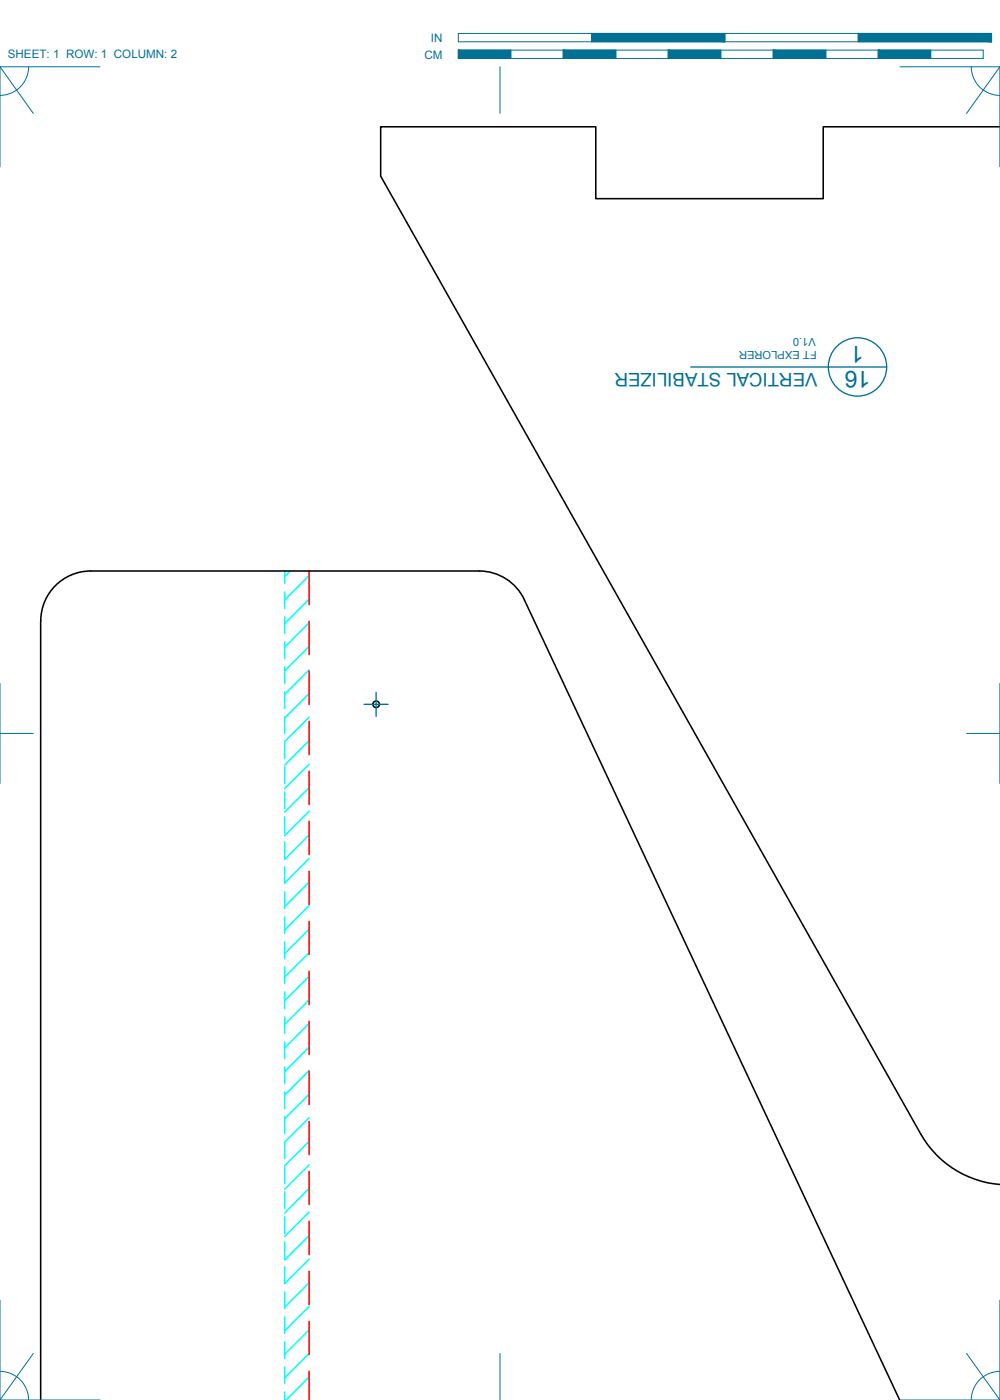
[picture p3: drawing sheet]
<svg xmlns="http://www.w3.org/2000/svg" width="190mm" height="267mm" viewBox="0 0 190 267" stroke-linecap="round" stroke-linejoin="round" font-family="sans-serif">
<g fill="none" stroke="#0ff" stroke-width=".3">
<path d="M54.2 108.8v2.4M54.2 112.8v3.1M54.2 117.5v3.2M55.3 108.8l-1.1 1M58.9 109.7l-4.7 4.6M58.9 114.2l-4.7 4.6M58.9 118.6l-4.7 4.7M54.2 122.3v3.2M54.2 127v3.2M54.2 131.8v3.2M54.2 136.6v3.1M58.9 123.1l-4.7 4.7"/>
<path d="M58.9 127.6l-4.7 4.7M58.9 132.1l-4.7 4.7M58.9 136.6l-4.7 4.7M54.2 141.3v3.2M54.2 146.1v3.2M54.2 150.9v3.1M54.2 155.6v3.2M58.9 141.1l-4.7 4.7M58.9 145.6l-4.7 4.6M58.9 150.1l-4.7 4.6M58.9 154.6l-4.7 4.6M58.9 159l-4.7 4.7"/>
<path d="M54.2 160.4v3.2M54.2 165.1v3.2M54.2 169.9v3.2M54.2 174.7v3.1M54.2 179.4v3.2M58.9 163.5l-4.7 4.7M58.9 168l-4.7 4.7M58.9 172.5l-4.7 4.7M58.9 177l-4.7 4.7M54.2 184.2v3.2M54.2 189v3.1M54.2 193.7v3.2"/>
<path d="M54.2 198.5v3.2M58.9 181.5l-4.7 4.7M58.9 186l-4.7 4.6M58.9 190.5l-4.7 4.6M58.9 195l-4.7 4.6M58.9 199.5l-4.7 4.6M54.2 203.2v3.2M54.2 208v3.2M54.2 212.8v3.1M54.2 217.5v3.2M58.9 204l-4.7 4.6M58.9 208.4l-4.7 4.7"/>
<path d="M58.9 212.9l-4.7 4.7M58.9 217.4l-4.7 4.7M54.2 222.3v3.2M54.2 227.1v3.1M54.2 231.8v3.2M54.2 236.6v3.2M58.9 221.9l-4.7 4.7M58.9 226.4l-4.7 4.7M58.9 230.9l-4.7 4.7M58.9 235.4l-4.7 4.7M58.9 239.9l-4.7 4.6M54.2 241.3v3.2"/>
<path d="M54.2 246.1v3.2M54.2 250.9v3.1M54.2 255.6v3.2M58.9 244.4l-4.7 4.6M58.9 248.9l-4.7 4.6M58.9 253.3l-4.7 4.7M58.9 257.8l-4.7 4.7M54.2 260.4v3.2M54.2 265.2v1.5M58.9 262.3l-4.4 4.4"/>
</g>
<g fill="none" stroke="#000" stroke-width=".3">
<path d="M190.5 24.2h-33.7v13.6h-43.3v-13.6h-41v9.3l102.9 182.5a19 19 0 0 0 15.1 9.6M91.3 108.8h-74a9.5 9.5 0 0 0-9.5 9.5l-.1 148.4M91.3 108.8a9.5 9.5 0 0 1 8.6 5.4M99.9 114.3l71.5 152.4"/>
<circle cx="71.7" cy="134.2" r=".62"/>
</g>
<g fill="none" stroke="#007095" stroke-width=".25">
<path d="M131.6 69.9h37.3M69.4 134.2h4.5M71.6 131.9v4.6"/>
<circle cx="163.4" cy="69.9" r="5.6"/>
</g>
<g fill="none" stroke="#f00" stroke-width=".3">
<path d="M58.9 108.8v6.4M58.9 118.3v6.4M58.9 127.9v6.3M58.9 137.4v6.3M58.9 146.9v6.4M58.9 156.4v6.4M58.9 166v6.3M58.9 175.5v6.3M58.9 185v6.4M58.9 194.5v6.4M58.9 204.1v6.3M58.9 213.6v6.3"/>
<path d="M58.9 223.1v6.4M58.9 232.6v6.4M58.9 242.2v6.3M58.9 251.7v6.3M58.9 261.2v5.5"/>
</g>
<g fill="none" stroke="#007095" stroke-width=".19">
<path d="M0 12.7l6.3 8.9M5.5 12.7a5.5 5.5 0 0 1-5.5 5.5M19 12.7h-19v19.1M87.3 6.4h101.6v1.6h-101.6zM87.3 9.5h100v1.6h-100zM95.2 12.7v8.9M97.3 9.5v1.6M107.3 9.5v1.6M112.7 6.4v1.6M117.3 9.5v1.6M127.3 9.5v1.6M137.3 9.5v1.6"/>
<path d="M138.1 6.4v1.6M147.3 9.5v1.6M157.3 9.5v1.6M163.5 6.4v1.6M167.3 9.5v1.6M171.4 12.7h19.1v19.1M177.3 9.5v1.6M185 12.7a5.5 5.5 0 0 0 5.5 5.5M190.5 12.7l-6.4 8.9M0 139.7h6.3M0 130.2v19M184.1 139.7h6.4"/>
<path d="M190.5 130.2v19M0 247.7v19h19M6.3 257.8l-6.3 8.9M95.2 257.8v8.9M184.1 257.8l6.4 8.9M190.5 247.7v19h-19.1M0 261.2a5.5 5.5 0 0 1 5.5 5.5M190.5 261.2a5.5 5.5 0 0 0-5.5 5.5"/>
</g>
<g fill="#007095" stroke="#007095" stroke-width=".19">
<path d="M163.5 6.4l25.4 1.6v-1.6zM163.5 6.4l25.4 1.6h-25.4z"/>
<path d="M112.7 6.4l25.4 1.6v-1.6zM112.7 6.4l25.4 1.6h-25.4z"/>
<path d="M167.3 9.5l10 1.6v-1.6zM167.3 9.5l10 1.6h-10z"/>
<path d="M147.3 9.5l10 1.6v-1.6zM147.3 9.5l10 1.6h-10z"/>
<path d="M127.3 9.5l10 1.6v-1.6zM127.3 9.5l10 1.6h-10z"/>
<path d="M107.3 9.5l10 1.6v-1.6zM107.3 9.5l10 1.6h-10z"/>
<path d="M87.3 9.5l10 1.6v-1.6zM87.3 9.5l10 1.6h-10z"/>
</g>
<g font-size="4.4" fill="#007095">
<text x="164.6" y="65.9" transform="rotate(-180 164.6 65.9)">1</text>
<text x="165.8" y="70.7" transform="rotate(-180 165.8 70.7)">16</text>
</g>
<text font-size="3.5" fill="#007095" x="155.7" y="71" transform="rotate(-180 155.7 71)">VERTICAL STABILIZER</text>
<g font-size="2.2" fill="#007095">
<text x="1.5" y="11.1">SHEET: 1 ROW: 1 COLUMN: 2</text>
<text x="80.8" y="11.2">CM</text>
<text x="82.1" y="8">IN</text>
</g>
<g font-size="2.1" fill="#007095">
<text x="155.4" y="64.4" transform="rotate(-180 155.4 64.4)">V1.0</text>
<text x="155.6" y="67" transform="rotate(-180 155.6 67)">FT EXPLORER</text>
</g>
</svg>
